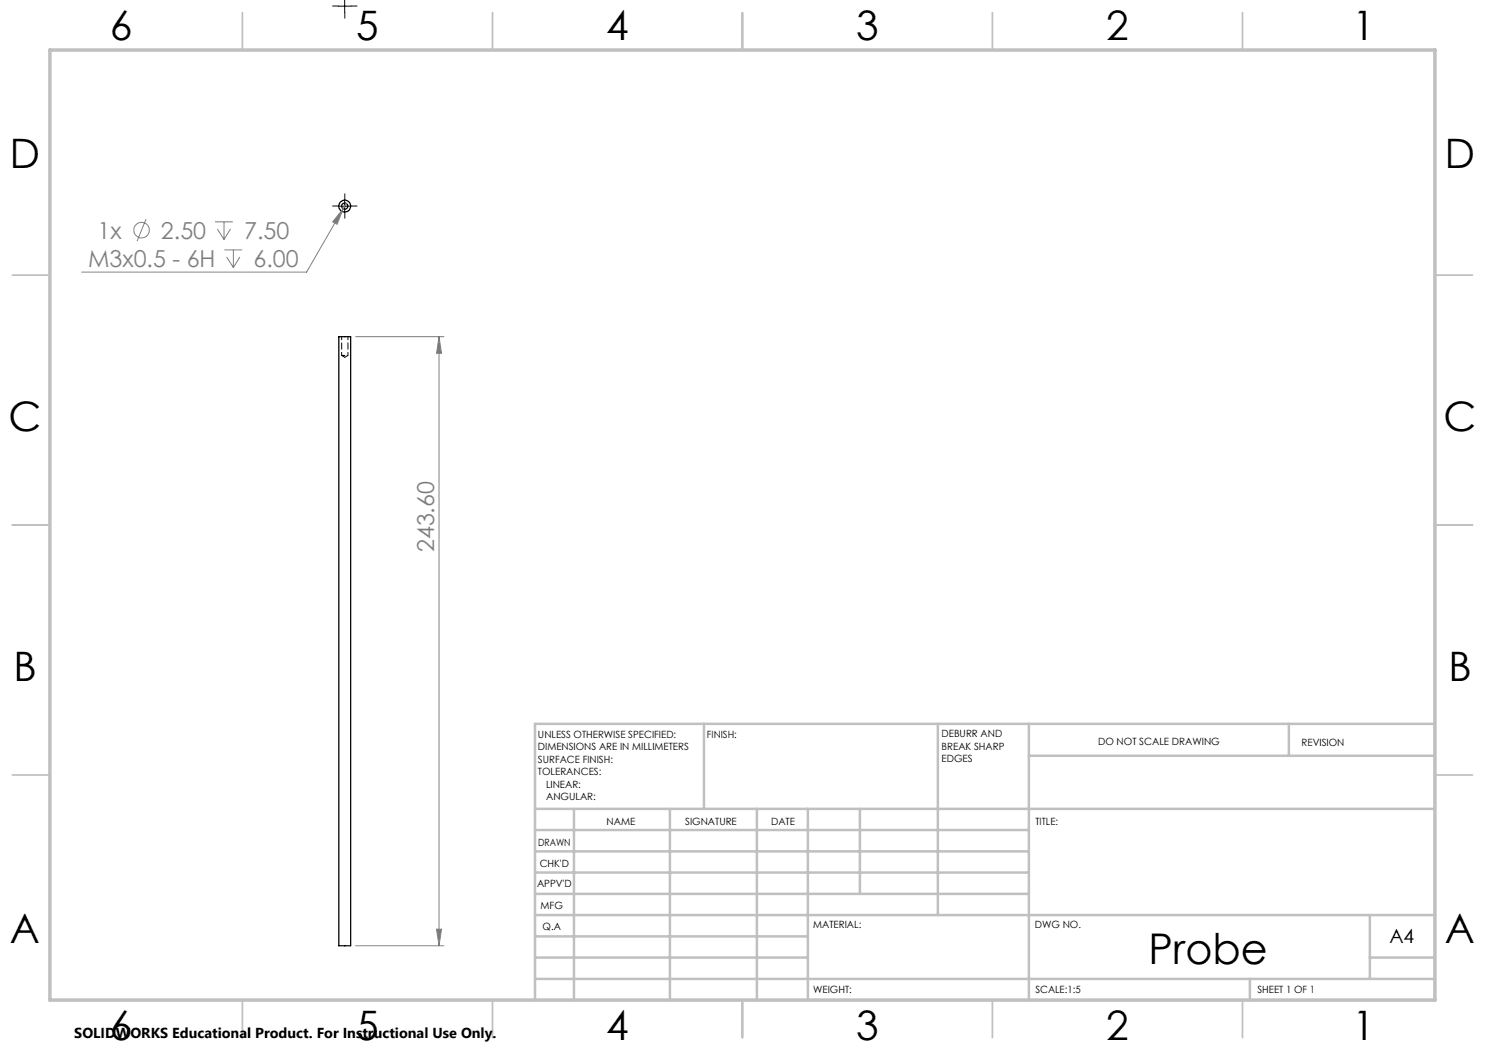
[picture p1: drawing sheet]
<svg xmlns="http://www.w3.org/2000/svg" width="297mm" height="210mm" viewBox="0 0 297 210" stroke-linecap="round" stroke-linejoin="round" font-family="sans-serif">
<g fill="none" stroke="#000" stroke-width=".25">
<path d="M67.8 67.3h2.3v121.9h-2.3z"/>
<circle cx="68.9" cy="41.2" r=".62"/>
<circle cx="68.9" cy="41.2" r="1.18"/>
</g>
<path d="M68.3 71.1h1.3" fill="none" stroke="#000" stroke-width=".2" stroke-dasharray="1.3 .6" stroke-dashoffset=".6"/>
<path d="M68.3 71.1l.7 .4M69 71.5l.6-.4" fill="none" stroke="#000" stroke-width=".2" stroke-dasharray="1.3 .6" stroke-dashoffset=".4"/>
<path d="M68.3 67.3v3.8M69.6 71.1v-3.8" fill="none" stroke="#000" stroke-width=".2" stroke-dasharray="1.3 .6" stroke-dashoffset=".7"/>
<g fill="none" stroke="#808080" stroke-width=".2">
<path d="M29.2 43.8l-1.8 4.5M43 44.4h3.6M43.5 45.8l1.3 2.1M44.8 44.4v3.5M44.9 50h3.5M45.3 51.4l1.4 2.1M46.1 45.8l-1.3 2.1M46.7 50v3.5M48 51.4l-1.3 2.1M68.6 41.8l-1.2 3.1-.9-.5zM68.6 41.8l-7.3 12.6h-45M69.3 40.7l-.7 1.1"/>
<path d="M71.1 67.3h17.7M87.8 67.3l.5 3.4h-1zM87.8 67.3v121.9M71.1 189.2h17.7M87.3 185.8h1l-.5 3.4z"/>
<circle cx="28.3" cy="46" r="1.55"/>
</g>
<path d="M69 0v-.1M67.7 1.2h-1.2M69 2.5v1.1M70.2 1.2h1.2M69 40v-1.2M67.7 41.2h-1.2M69 42.5v1.1M70.2 41.2h1.2" fill="none" stroke="#000" stroke-width=".2" stroke-dasharray="15.2 1.3 1.3 1.3"/>
<path d="M68.9 0v2.5M67.7 1.2h2.5M68.9 40v2.5M67.7 41.2h2.5" fill="none" stroke="#000" stroke-width=".2"/>
<g fill="none" stroke="#c0c0c0" stroke-width=".35">
<path d="M48.5 2.5v7.5M98.5 2.5v7.5M148.5 2.5v7.5M198.5 2.5v7.5M248.5 2.5v7.5M2.5 55h7.5M287 55h7.5M2.5 105h7.5M287 105h7.5M2.5 155h7.5M287 155h7.5M48.5 200v7.5"/>
<path d="M98.5 200v7.5M148.5 200v7.5M198.5 200v7.5M248.5 200v7.5"/>
</g>
<g fill="none" stroke="#c0c0c0" stroke-width=".5">
<path d="M140.8 144.8v17M187.6 144.8v38.2M205.8 144.8v55.2M205.8 151.2h81.2M257.8 144.8v6.4M287 144.8h-180v55.2M107 161.8h180M107 178.8h98.8M107 174.5h98.8M107 170.3h98.8M107 166h98.8M114.8 161.8v38.2"/>
<path d="M134 161.8v38.2M151.4 161.8v38.2M161.6 161.8v38.2M172 161.8v17M107 195.8h180M107 191.5h54.6M107 187.3h54.6M107 183h180M250 195.8v4.2M274 191.5h13M274 183v12.8"/>
</g>
<path d="M10 10h277v190h-277z" fill="none" stroke="#c0c0c0" stroke-width=".7"/>
<g fill="#808080">
<path d="M68.6 41.8l-1.2 3.1-.9-.5z"/>
<path d="M87.3 185.8h1l-.5 3.4zM87.8 67.3l.5 3.4h-1z"/>
</g>
<text font-size="8.5" x="229.7" y="192.7">Probe</text>
<g font-size="8.1">
<text x="22" y="8">6</text>
<text x="71.2" y="8">5</text>
<text x="121.2" y="8">4</text>
<text x="171.3" y="8">3</text>
<text x="221.3" y="8">2</text>
<text x="270.5" y="8">1</text>
<text x="2" y="33.6">D</text>
<text x="289" y="33.6">D</text>
<text x="1.7" y="86.1">C</text>
<text x="288.7" y="86.1">C</text>
<text x="2.7" y="136.1">B</text>
<text x="289.7" y="136.1">B</text>
<text x="2" y="188.6">A</text>
<text x="289" y="188.6">A</text>
<text x="22" y="208">6</text>
<text x="71.2" y="208">5</text>
<text x="121.2" y="208">4</text>
<text x="171.3" y="208">3</text>
<text x="221.3" y="208">2</text>
<text x="270.5" y="208">1</text>
</g>
<g font-size="4.7" fill="#808080">
<text x="19.5" y="47.7">1x</text>
<text x="32.2" y="47.7">2.50</text>
<text x="48.8" y="47.7">7.50</text>
<text x="17.6" y="53.3">M3x0.5 - 6H</text>
<text x="50.7" y="53.3">6.00</text>
<text x="86.8" y="110.5" transform="rotate(-90 86.8 110.5)">243.60</text>
</g>
<text font-size="3.9" x="277.9" y="188.5">A4</text>
<text font-size="2.9" x="14.9" y="207.6">SOLIDWORKS Educational Product. For Instructional Use Only.</text>
<g font-size="2">
<text x="107.6" y="147.6">UNLESS OTHERWISE SPECIFIED:</text>
<text x="141.4" y="147.6">FINISH:</text>
<text x="188.3" y="147.5">DEBURR AND</text>
<text x="188.3" y="150">BREAK SHARP</text>
<text x="219.6" y="149">DO NOT SCALE DRAWING</text>
<text x="260.3" y="149.2">REVISION</text>
<text x="107.6" y="150.1">DIMENSIONS ARE IN MILLIMETERS</text>
<text x="107.6" y="152.6">SURFACE FINISH:</text>
<text x="107.6" y="155.1">TOLERANCES:</text>
<text x="188.3" y="152.5">EDGES</text>
<text x="109.2" y="157.6">LINEAR:</text>
<text x="109.2" y="160.1">ANGULAR:</text>
<text x="121.3" y="165">NAME</text>
<text x="137" y="164.9">SIGNATURE</text>
<text x="154.2" y="164.9">DATE</text>
<text x="207.1" y="164.9">TITLE:</text>
<text x="107.6" y="169.1">DRAWN</text>
<text x="107.9" y="173.3">CHK'D</text>
<text x="107.4" y="177.4">APPV'D</text>
<text x="108.1" y="181.8">MFG</text>
<text x="108.5" y="186">Q.A</text>
<text x="162.6" y="185.5">MATERIAL:</text>
<text x="207" y="185.5">DWG NO.</text>
<text x="162.6" y="198.5">WEIGHT:</text>
<text x="207.1" y="198.6">SCALE:1:5</text>
<text x="251.5" y="198.6">SHEET 1 OF 1</text>
</g>
</svg>
